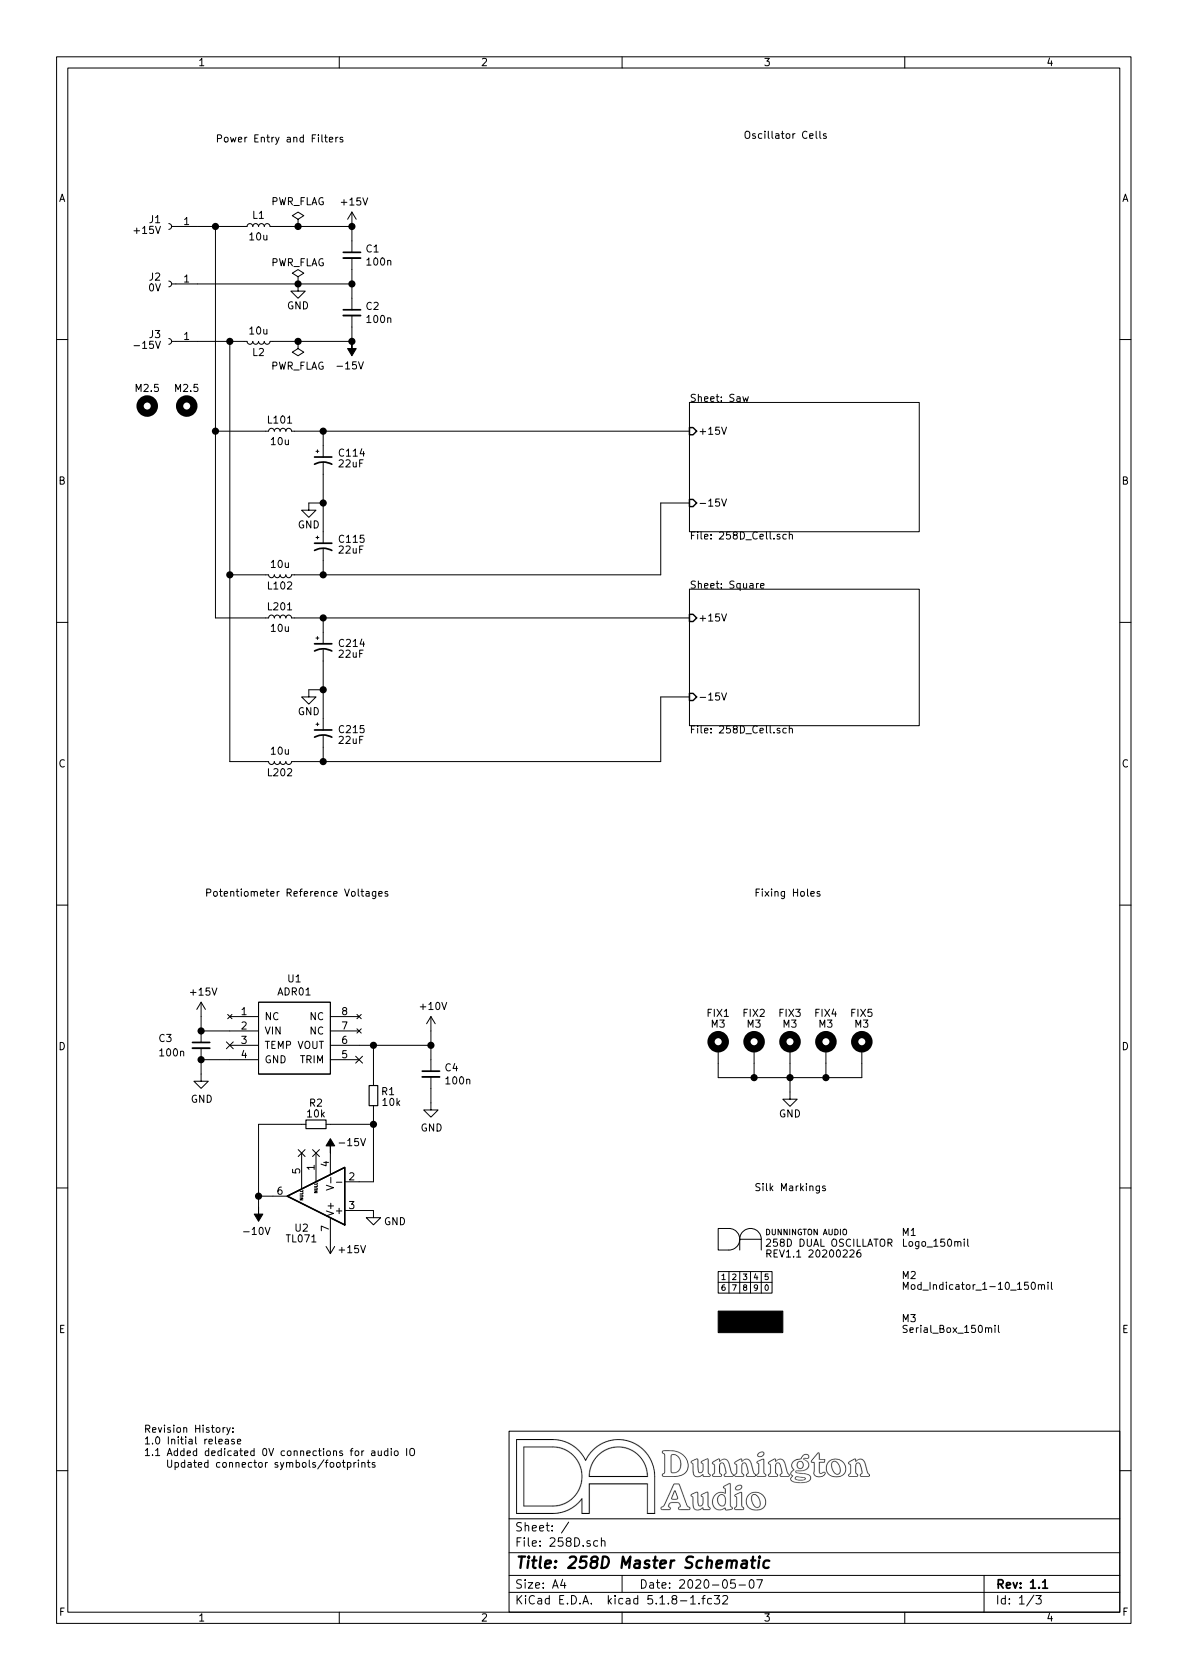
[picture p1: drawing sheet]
EESchema Schematic File Version 4
EELAYER 30 0
EELAYER END
$Descr A4 8268 11693 portrait
encoding utf-8
Sheet 1 3
Title "258D Master Schematic"
Date "2020-05-07"
Rev "1.1"
Comp ""
Comment1 ""
Comment2 ""
Comment3 ""
Comment4 ""
$EndDescr
$Comp
L Mechanical:MountingHole_Pad FIX2
U 1 1
P 5250 7300
F 0 "FIX2" H 5250 7550 50  0000 C CNN
F 1 "M3" H 5250 7475 50  0000 C CNN
F 2 "MountingHole:MountingHole_3.2mm_M3_Pad_Via" H 5250 7300 50  0001 C CNN
F 3 "" H 5250 7300 50  0001 C CNN
F 4 "DNP" H 5250 7300 50  0001 C CNN "Populate"
	1    5250 7300
	1    0    0    -1  
$EndComp
$Comp
L Mechanical:MountingHole_Pad FIX3
U 1 1
P 5500 7300
F 0 "FIX3" H 5500 7550 50  0000 C CNN
F 1 "M3" H 5500 7475 50  0000 C CNN
F 2 "MountingHole:MountingHole_3.2mm_M3_Pad_Via" H 5500 7300 50  0001 C CNN
F 3 "" H 5500 7300 50  0001 C CNN
F 4 "DNP" H 5500 7300 50  0001 C CNN "Populate"
	1    5500 7300
	1    0    0    -1  
$EndComp
Wire Wire Line
	5000 7400 5000 7500
Wire Wire Line
	5000 7500 5250 7500
Wire Wire Line
	6000 7500 6000 7400
Wire Wire Line
	5250 7400 5250 7500
Connection ~ 5250 7500
Wire Wire Line
	5500 7400 5500 7500
Connection ~ 5500 7500
Wire Wire Line
	5750 7400 5750 7500
Connection ~ 5750 7500
$Comp
L power:GND #PWR0112
U 1 1
P 5500 7600
F 0 "#PWR0112" H 5500 7350 50  0001 C CNN
F 1 "GND" H 5500 7450 50  0000 C CNN
F 2 "" H 5500 7600 50  0001 C CNN
F 3 "" H 5500 7600 50  0001 C CNN
	1    5500 7600
	1    0    0    -1  
$EndComp
$Comp
L Mechanical:MountingHole MK102
U 1 1
P 1300 2825
F 0 "MK102" H 1300 3025 50  0001 C CNN
F 1 "M2.5" H 1300 2950 50  0000 C CNN
F 2 "MountingHole:MountingHole_2.5mm" H 1300 2825 50  0001 C CNN
F 3 "" H 1300 2825 50  0001 C CNN
F 4 "DNP" H 1300 2825 50  0001 C CNN "Populate"
	1    1300 2825
	1    0    0    -1  
$EndComp
$Comp
L Mechanical:MountingHole MK101
U 1 1
P 1025 2825
F 0 "MK101" H 1025 3025 50  0001 C CNN
F 1 "M2.5" H 1025 2950 50  0000 C CNN
F 2 "MountingHole:MountingHole_2.5mm" H 1025 2825 50  0001 C CNN
F 3 "" H 1025 2825 50  0001 C CNN
F 4 "DNP" H 1025 2825 50  0001 C CNN "Populate"
	1    1025 2825
	1    0    0    -1  
$EndComp
Text Notes 5175 975  0    50   ~ 0
Oscillator Cells
Text Notes 5250 6250 0    50   ~ 0
Fixing Holes
Wire Wire Line
	5250 7500 5500 7500
Wire Wire Line
	5500 7500 5500 7600
Wire Wire Line
	5500 7500 5750 7500
Wire Wire Line
	5750 7500 6000 7500
$Comp
L 258D-rescue:ADR01-AnalogDevices U1
U 1 1
P 2050 7225
F 0 "U1" H 2050 7640 50  0000 C CNN
F 1 "ADR01" H 2050 7549 50  0000 C CNN
F 2 "Package_SO:SOIC-8_3.9x4.9mm_P1.27mm" H 2050 7225 50  0001 C CNN
F 3 "" H 2050 7225 50  0001 C CNN
	1    2050 7225
	1    0    0    -1  
$EndComp
$Comp
L power:GND #PWR0107
U 1 1
P 1400 7475
F 0 "#PWR0107" H 1400 7225 50  0001 C CNN
F 1 "GND" H 1405 7302 50  0000 C CNN
F 2 "" H 1400 7475 50  0001 C CNN
F 3 "" H 1400 7475 50  0001 C CNN
	1    1400 7475
	1    0    0    -1  
$EndComp
NoConn ~ 1600 7275
NoConn ~ 2500 7375
$Comp
L Amplifier_Operational:TL071 U2
U 1 1
P 2200 8325
F 0 "U2" H 2300 8550 50  0000 C CNN
F 1 "TL071" H 2300 8625 50  0000 C CNN
F 2 "Package_SO:SOIC-8_3.9x4.9mm_P1.27mm" H 2250 8375 50  0001 C CNN
F 3 "http://www.ti.com/lit/ds/symlink/tl071.pdf" H 2350 8475 50  0001 C CNN
	1    2200 8325
	-1   0    0    1   
$EndComp
NoConn ~ 2100 8025
NoConn ~ 2200 8025
$Comp
L Device:R_Small R2
U 1 1
P 2200 7825
F 0 "R2" V 2050 7825 50  0000 C CNN
F 1 "10k" V 2125 7825 50  0000 C CNN
F 2 "Resistor_SMD:R_0805_2012Metric" H 2200 7825 50  0001 C CNN
F 3 "~" H 2200 7825 50  0001 C CNN
	1    2200 7825
	0    1    1    0   
$EndComp
$Comp
L Device:R_Small R1
U 1 1
P 2600 7625
F 0 "R1" H 2550 7600 50  0000 R CNN
F 1 "10k" H 2475 7675 50  0000 C CNN
F 2 "Resistor_SMD:R_0805_2012Metric" H 2600 7625 50  0001 C CNN
F 3 "~" H 2600 7625 50  0001 C CNN
	1    2600 7625
	-1   0    0    1   
$EndComp
Wire Wire Line
	2500 7275 2600 7275
Wire Wire Line
	2600 7275 2600 7525
Wire Wire Line
	2600 7725 2600 7825
Wire Wire Line
	2600 8225 2500 8225
Wire Wire Line
	2300 7825 2600 7825
Connection ~ 2600 7825
Wire Wire Line
	2600 7825 2600 8225
Wire Wire Line
	2100 7825 1800 7825
Wire Wire Line
	1800 7825 1800 8325
Wire Wire Line
	1800 8325 1900 8325
$Comp
L power:GND #PWR0109
U 1 1
P 2600 8425
F 0 "#PWR0109" H 2600 8175 50  0001 C CNN
F 1 "GND" H 2750 8350 50  0000 C CNN
F 2 "" H 2600 8425 50  0001 C CNN
F 3 "" H 2600 8425 50  0001 C CNN
	1    2600 8425
	1    0    0    -1  
$EndComp
Wire Wire Line
	2500 8425 2600 8425
Connection ~ 1800 8325
Connection ~ 2600 7275
$Comp
L Device:C_Small C3
U 1 1
P 1400 7275
F 0 "C3" H 1100 7325 50  0000 L CNN
F 1 "100n" H 1100 7225 50  0000 L CNN
F 2 "Capacitor_SMD:C_0805_2012Metric" H 1400 7275 50  0001 C CNN
F 3 "~" H 1400 7275 50  0001 C CNN
	1    1400 7275
	1    0    0    -1  
$EndComp
Wire Wire Line
	1400 7475 1400 7375
Wire Wire Line
	1400 7375 1600 7375
Connection ~ 1400 7375
Wire Wire Line
	1400 7175 1600 7175
$Comp
L power:GND #PWR0111
U 1 1
P 3000 7675
F 0 "#PWR0111" H 3000 7425 50  0001 C CNN
F 1 "GND" H 3005 7502 50  0000 C CNN
F 2 "" H 3000 7675 50  0001 C CNN
F 3 "" H 3000 7675 50  0001 C CNN
	1    3000 7675
	1    0    0    -1  
$EndComp
Text Notes 1425 6250 0    50   ~ 0
Potentiometer Reference Voltages
$Comp
L Device:C_Small C4
U 1 1
P 3000 7475
F 0 "C4" H 3092 7521 50  0000 L CNN
F 1 "100n" H 3092 7430 50  0000 L CNN
F 2 "Capacitor_SMD:C_0805_2012Metric" H 3000 7475 50  0001 C CNN
F 3 "~" H 3000 7475 50  0001 C CNN
	1    3000 7475
	1    0    0    -1  
$EndComp
$Comp
L Device:C_Small C1
U 1 1
P 2450 1775
F 0 "C1" H 2542 1821 50  0000 L CNN
F 1 "100n" H 2542 1730 50  0000 L CNN
F 2 "Capacitor_SMD:C_0805_2012Metric" H 2450 1775 50  0001 C CNN
F 3 "~" H 2450 1775 50  0001 C CNN
	1    2450 1775
	1    0    0    -1  
$EndComp
$Comp
L Device:C_Small C2
U 1 1
P 2450 2175
F 0 "C2" H 2542 2221 50  0000 L CNN
F 1 "100n" H 2542 2130 50  0000 L CNN
F 2 "Capacitor_SMD:C_0805_2012Metric" H 2450 2175 50  0001 C CNN
F 3 "~" H 2450 2175 50  0001 C CNN
	1    2450 2175
	1    0    0    -1  
$EndComp
Wire Wire Line
	2075 1575 2450 1575
Wire Wire Line
	2075 2375 2450 2375
Wire Wire Line
	2450 1875 2450 1975
Connection ~ 2450 1975
Wire Wire Line
	2450 1975 2450 2075
$Comp
L Device:CP1_Small C?
U 1 1
P 2250 4500
AR Path="/5AC1D4ED/5D376DB9" Ref="C?"  Part="1" 
AR Path="/5AC1D918/5D376DB9" Ref="C?"  Part="1" 
AR Path="/5D376DB9" Ref="C214"  Part="1" 
F 0 "C214" H 2350 4525 50  0000 L CNN
F 1 "22uF" H 2350 4450 50  0000 L CNN
F 2 "Capacitor_SMD:CP_Elec_5x5.8" H 2250 4500 50  0001 C CNN
F 3 "" H 2250 4500 50  0001 C CNN
	1    2250 4500
	1    0    0    -1  
$EndComp
$Comp
L Device:CP1_Small C?
U 1 1
P 2250 5100
AR Path="/5AC1D4ED/5D376DBF" Ref="C?"  Part="1" 
AR Path="/5AC1D918/5D376DBF" Ref="C?"  Part="1" 
AR Path="/5D376DBF" Ref="C215"  Part="1" 
F 0 "C215" H 2350 5125 50  0000 L CNN
F 1 "22uF" H 2350 5050 50  0000 L CNN
F 2 "Capacitor_SMD:CP_Elec_5x5.8" H 2250 5100 50  0001 C CNN
F 3 "" H 2250 5100 50  0001 C CNN
	1    2250 5100
	1    0    0    -1  
$EndComp
$Comp
L power:GND #PWR?
U 1 1
P 2150 4800
AR Path="/5AC1D4ED/5D376DC5" Ref="#PWR?"  Part="1" 
AR Path="/5AC1D918/5D376DC5" Ref="#PWR?"  Part="1" 
AR Path="/5D376DC5" Ref="#PWR0103"  Part="1" 
F 0 "#PWR0103" H 2150 4550 50  0001 C CNN
F 1 "GND" H 2150 4650 50  0000 C CNN
F 2 "" H 2150 4800 50  0001 C CNN
F 3 "" H 2150 4800 50  0001 C CNN
	1    2150 4800
	1    0    0    -1  
$EndComp
Connection ~ 2250 4800
Wire Wire Line
	1600 5300 1850 5300
Connection ~ 2250 4300
Wire Wire Line
	2250 4400 2250 4300
Wire Wire Line
	2250 5000 2250 4800
Connection ~ 2250 5300
Wire Wire Line
	2250 5200 2250 5300
Wire Wire Line
	2050 5300 2250 5300
Wire Wire Line
	2050 4300 2250 4300
Wire Wire Line
	2150 4800 2250 4800
Wire Wire Line
	2250 4800 2250 4600
$Comp
L Device:CP1_Small C?
U 1 1
P 2250 3200
AR Path="/5AC1D4ED/5D37BED6" Ref="C?"  Part="1" 
AR Path="/5AC1D918/5D37BED6" Ref="C?"  Part="1" 
AR Path="/5D37BED6" Ref="C114"  Part="1" 
F 0 "C114" H 2350 3250 50  0000 L CNN
F 1 "22uF" H 2350 3175 50  0000 L CNN
F 2 "Capacitor_SMD:CP_Elec_5x5.8" H 2250 3200 50  0001 C CNN
F 3 "" H 2250 3200 50  0001 C CNN
	1    2250 3200
	1    0    0    -1  
$EndComp
$Comp
L Device:CP1_Small C?
U 1 1
P 2250 3800
AR Path="/5AC1D4ED/5D37BEDC" Ref="C?"  Part="1" 
AR Path="/5AC1D918/5D37BEDC" Ref="C?"  Part="1" 
AR Path="/5D37BEDC" Ref="C115"  Part="1" 
F 0 "C115" H 2350 3850 50  0000 L CNN
F 1 "22uF" H 2350 3775 50  0000 L CNN
F 2 "Capacitor_SMD:CP_Elec_5x5.8" H 2250 3800 50  0001 C CNN
F 3 "" H 2250 3800 50  0001 C CNN
	1    2250 3800
	1    0    0    -1  
$EndComp
$Comp
L power:GND #PWR?
U 1 1
P 2150 3500
AR Path="/5AC1D4ED/5D37BEE2" Ref="#PWR?"  Part="1" 
AR Path="/5AC1D918/5D37BEE2" Ref="#PWR?"  Part="1" 
AR Path="/5D37BEE2" Ref="#PWR0102"  Part="1" 
F 0 "#PWR0102" H 2150 3250 50  0001 C CNN
F 1 "GND" H 2150 3350 50  0000 C CNN
F 2 "" H 2150 3500 50  0001 C CNN
F 3 "" H 2150 3500 50  0001 C CNN
	1    2150 3500
	1    0    0    -1  
$EndComp
Connection ~ 2250 3500
Wire Wire Line
	1600 4000 1850 4000
Connection ~ 2250 3000
Wire Wire Line
	2250 3100 2250 3000
Wire Wire Line
	2250 3700 2250 3500
Wire Wire Line
	2050 3000 2250 3000
Wire Wire Line
	2150 3500 2250 3500
Wire Wire Line
	2250 3500 2250 3300
Wire Wire Line
	1500 4300 1500 3000
Wire Wire Line
	1500 4300 1850 4300
Wire Wire Line
	1500 3000 1850 3000
Wire Wire Line
	1600 4000 1600 5300
Connection ~ 1500 3000
Wire Wire Line
	1375 1975 2075 1975
$Comp
L power:GND #PWR?
U 1 1
P 2075 1975
AR Path="/5AC1D4ED/5D39201D" Ref="#PWR?"  Part="1" 
AR Path="/5AC1D918/5D39201D" Ref="#PWR?"  Part="1" 
AR Path="/5D39201D" Ref="#PWR0101"  Part="1" 
F 0 "#PWR0101" H 2075 1725 50  0001 C CNN
F 1 "GND" H 2075 1825 50  0000 C CNN
F 2 "" H 2075 1975 50  0001 C CNN
F 3 "" H 2075 1975 50  0001 C CNN
	1    2075 1975
	1    0    0    -1  
$EndComp
Wire Wire Line
	2075 1975 2450 1975
Connection ~ 2075 1975
Wire Wire Line
	1500 1575 1375 1575
Wire Wire Line
	1500 1575 1500 3000
Wire Wire Line
	1600 4000 1600 2375
Connection ~ 1600 4000
Wire Wire Line
	1600 2375 1375 2375
$Comp
L power:+10V #PWR0110
U 1 1
P 3000 7175
F 0 "#PWR0110" H 3000 7025 50  0001 C CNN
F 1 "+10V" H 3015 7348 50  0000 C CNN
F 2 "" H 3000 7175 50  0001 C CNN
F 3 "" H 3000 7175 50  0001 C CNN
	1    3000 7175
	1    0    0    -1  
$EndComp
$Comp
L power:-10V #PWR0108
U 1 1
P 1800 8400
F 0 "#PWR0108" H 1800 8500 50  0001 C CNN
F 1 "-10V" H 1815 8573 50  0000 C CNN
F 2 "" H 1800 8400 50  0001 C CNN
F 3 "" H 1800 8400 50  0001 C CNN
	1    1800 8400
	-1   0    0    1   
$EndComp
Wire Wire Line
	1800 8325 1800 8400
Wire Wire Line
	2600 7275 3000 7275
$Comp
L power:+15V #PWR0104
U 1 1
P 2450 1575
F 0 "#PWR0104" H 2450 1425 50  0001 C CNN
F 1 "+15V" H 2465 1748 50  0000 C CNN
F 2 "" H 2450 1575 50  0001 C CNN
F 3 "" H 2450 1575 50  0001 C CNN
	1    2450 1575
	1    0    0    -1  
$EndComp
$Comp
L power:-15V #PWR0105
U 1 1
P 2450 2375
F 0 "#PWR0105" H 2450 2475 50  0001 C CNN
F 1 "-15V" H 2465 2548 50  0000 C CNN
F 2 "" H 2450 2375 50  0001 C CNN
F 3 "" H 2450 2375 50  0001 C CNN
	1    2450 2375
	-1   0    0    1   
$EndComp
$Comp
L power:+15V #PWR0106
U 1 1
P 1400 7075
F 0 "#PWR0106" H 1400 6925 50  0001 C CNN
F 1 "+15V" H 1415 7248 50  0000 C CNN
F 2 "" H 1400 7075 50  0001 C CNN
F 3 "" H 1400 7075 50  0001 C CNN
	1    1400 7075
	1    0    0    -1  
$EndComp
Connection ~ 1400 7175
Wire Wire Line
	1500 1575 1700 1575
Connection ~ 1500 1575
Wire Wire Line
	1600 2375 1700 2375
Connection ~ 1600 2375
Wire Wire Line
	1900 1575 2075 1575
Connection ~ 2075 1575
Wire Wire Line
	1900 2375 2075 2375
Connection ~ 2075 2375
$Comp
L Device:L_Small L?
U 1 1
P 1800 1575
AR Path="/5AC1D4ED/5D043727" Ref="L?"  Part="1" 
AR Path="/5AC1D918/5D043727" Ref="L?"  Part="1" 
AR Path="/5D043727" Ref="L1"  Part="1" 
F 0 "L1" V 1875 1575 50  0000 C CNN
F 1 "10u" V 1725 1575 50  0000 C CNN
F 2 "Inductor_SMD:L_0805_2012Metric" H 1800 1575 50  0001 C CNN
F 3 "" H 1800 1575 50  0001 C CNN
F 4 "LBC2012T100K" V 1800 1575 50  0001 C CNN "MPN"
	1    1800 1575
	0    -1   -1   0   
$EndComp
Wire Wire Line
	3000 7175 3000 7275
Wire Wire Line
	3000 7275 3000 7375
Connection ~ 3000 7275
Wire Wire Line
	3000 7575 3000 7675
Wire Wire Line
	1400 7075 1400 7175
Text Notes 1500 1000 0    50   ~ 0
Power Entry and Filters
$Comp
L Mechanical:MountingHole_Pad FIX5
U 1 1
P 6000 7300
F 0 "FIX5" H 6000 7550 50  0000 C CNN
F 1 "M3" H 6000 7475 50  0000 C CNN
F 2 "MountingHole:MountingHole_3.2mm_M3_Pad_Via" H 6000 7300 50  0001 C CNN
F 3 "" H 6000 7300 50  0001 C CNN
F 4 "DNP" H 6000 7300 50  0001 C CNN "Populate"
	1    6000 7300
	1    0    0    -1  
$EndComp
$Comp
L Mechanical:MountingHole_Pad FIX1
U 1 1
P 5000 7300
F 0 "FIX1" H 5000 7550 50  0000 C CNN
F 1 "M3" H 5000 7475 50  0000 C CNN
F 2 "MountingHole:MountingHole_3.2mm_M3_Pad_Via" H 5000 7300 50  0001 C CNN
F 3 "" H 5000 7300 50  0001 C CNN
F 4 "DNP" H 5000 7300 50  0001 C CNN "Populate"
	1    5000 7300
	1    0    0    -1  
$EndComp
$Comp
L Mechanical:MountingHole_Pad FIX4
U 1 1
P 5750 7300
F 0 "FIX4" H 5750 7550 50  0000 C CNN
F 1 "M3" H 5750 7475 50  0000 C CNN
F 2 "MountingHole:MountingHole_3.2mm_M3_Pad_Via" H 5750 7300 50  0001 C CNN
F 3 "" H 5750 7300 50  0001 C CNN
F 4 "DNP" H 5750 7300 50  0001 C CNN "Populate"
	1    5750 7300
	1    0    0    -1  
$EndComp
$Comp
L Device:L_Small L?
U 1 1
P 1950 3000
AR Path="/5AC1D4ED/5D04F1D2" Ref="L?"  Part="1" 
AR Path="/5AC1D918/5D04F1D2" Ref="L?"  Part="1" 
AR Path="/5D04F1D2" Ref="L101"  Part="1" 
F 0 "L101" V 2025 3000 50  0000 C CNN
F 1 "10u" V 1875 3000 50  0000 C CNN
F 2 "Inductor_SMD:L_0805_2012Metric" H 1950 3000 50  0001 C CNN
F 3 "" H 1950 3000 50  0001 C CNN
F 4 "LBC2012T100K" V 1950 3000 50  0001 C CNN "MPN"
	1    1950 3000
	0    -1   -1   0   
$EndComp
$Comp
L Device:L_Small L?
U 1 1
P 1950 4000
AR Path="/5AC1D4ED/5D04FB9D" Ref="L?"  Part="1" 
AR Path="/5AC1D918/5D04FB9D" Ref="L?"  Part="1" 
AR Path="/5D04FB9D" Ref="L102"  Part="1" 
F 0 "L102" V 2025 4000 50  0000 C CNN
F 1 "10u" V 1875 4000 50  0000 C CNN
F 2 "Inductor_SMD:L_0805_2012Metric" H 1950 4000 50  0001 C CNN
F 3 "" H 1950 4000 50  0001 C CNN
F 4 "LBC2012T100K" V 1950 4000 50  0001 C CNN "MPN"
	1    1950 4000
	0    -1   1    0   
$EndComp
$Comp
L Device:L_Small L?
U 1 1
P 1950 4300
AR Path="/5AC1D4ED/5D0502D8" Ref="L?"  Part="1" 
AR Path="/5AC1D918/5D0502D8" Ref="L?"  Part="1" 
AR Path="/5D0502D8" Ref="L201"  Part="1" 
F 0 "L201" V 2025 4300 50  0000 C CNN
F 1 "10u" V 1875 4300 50  0000 C CNN
F 2 "Inductor_SMD:L_0805_2012Metric" H 1950 4300 50  0001 C CNN
F 3 "" H 1950 4300 50  0001 C CNN
F 4 "LBC2012T100K" V 1950 4300 50  0001 C CNN "MPN"
	1    1950 4300
	0    -1   -1   0   
$EndComp
$Comp
L Device:L_Small L?
U 1 1
P 1950 5300
AR Path="/5AC1D4ED/5D0507E1" Ref="L?"  Part="1" 
AR Path="/5AC1D918/5D0507E1" Ref="L?"  Part="1" 
AR Path="/5D0507E1" Ref="L202"  Part="1" 
F 0 "L202" V 2025 5300 50  0000 C CNN
F 1 "10u" V 1875 5300 50  0000 C CNN
F 2 "Inductor_SMD:L_0805_2012Metric" H 1950 5300 50  0001 C CNN
F 3 "" H 1950 5300 50  0001 C CNN
F 4 "LBC2012T100K" V 1950 5300 50  0001 C CNN "MPN"
	1    1950 5300
	0    -1   1    0   
$EndComp
$Sheet
S 4800 2800 1600 900 
U 5D0750F6
F0 "Saw" 50
F1 "258D_Cell.sch" 50
F2 "+15V" I L 4800 3000 50 
F3 "-15V" I L 4800 3500 50 
$EndSheet
$Sheet
S 4800 4100 1600 950 
U 5D075473
F0 "Square" 50
F1 "258D_Cell.sch" 50
F2 "+15V" I L 4800 4300 50 
F3 "-15V" I L 4800 4850 50 
$EndSheet
$Comp
L Connector:Conn_01x01_Female J3
U 1 1
P 1175 2375
F 0 "J3" H 1225 2425 50  0000 L CNN
F 1 "-15V" H 1225 2350 50  0000 L CNN
F 2 "Wire_Pads:SolderWirePad_single_1-2mmDrill" H 1175 2375 50  0001 C CNN
F 3 "" H 1175 2375 50  0001 C CNN
F 4 "DNP" H 1175 2375 50  0001 C CNN "Populate"
	1    1175 2375
	-1   0    0    -1  
$EndComp
$Comp
L Connector:Conn_01x01_Female J2
U 1 1
P 1175 1975
F 0 "J2" H 1225 2025 50  0000 L CNN
F 1 "0V" H 1225 1950 50  0000 L CNN
F 2 "Wire_Pads:SolderWirePad_single_1-2mmDrill" H 1175 1975 50  0001 C CNN
F 3 "" H 1175 1975 50  0001 C CNN
F 4 "DNP" H 1175 1975 50  0001 C CNN "Populate"
	1    1175 1975
	-1   0    0    -1  
$EndComp
$Comp
L Connector:Conn_01x01_Female J1
U 1 1
P 1175 1575
F 0 "J1" H 1225 1625 50  0000 L CNN
F 1 "+15V" H 1225 1550 50  0000 L CNN
F 2 "Wire_Pads:SolderWirePad_single_1-2mmDrill" H 1175 1575 50  0001 C CNN
F 3 "" H 1175 1575 50  0001 C CNN
F 4 "DNP" H 1175 1575 50  0001 C CNN "Populate"
	1    1175 1575
	-1   0    0    -1  
$EndComp
Text Notes 1000 10225 0    50   ~ 0
Revision History:\n1.0 Initial release\n1.1 Added dedicated 0V connections for audio IO\n    Updated connector symbols/footprints
Wire Wire Line
	4800 3500 4600 3500
Wire Wire Line
	4600 3500 4600 4000
Wire Wire Line
	4800 4850 4600 4850
Wire Wire Line
	4600 4850 4600 5300
Wire Wire Line
	2250 5300 4600 5300
Wire Wire Line
	2250 3000 4800 3000
Wire Wire Line
	2250 4300 4800 4300
$Comp
L power:PWR_FLAG #FLG0105
U 1 1
P 2075 1975
F 0 "#FLG0105" H 2075 2050 50  0001 C CNN
F 1 "PWR_FLAG" H 2075 2125 50  0000 C CNN
F 2 "" H 2075 1975 50  0001 C CNN
F 3 "~" H 2075 1975 50  0001 C CNN
	1    2075 1975
	1    0    0    -1  
$EndComp
$Comp
L power:PWR_FLAG #FLG0106
U 1 1
P 2075 1575
F 0 "#FLG0106" H 2075 1650 50  0001 C CNN
F 1 "PWR_FLAG" H 2075 1750 50  0000 C CNN
F 2 "" H 2075 1575 50  0001 C CNN
F 3 "~" H 2075 1575 50  0001 C CNN
	1    2075 1575
	1    0    0    -1  
$EndComp
$Comp
L power:PWR_FLAG #FLG0107
U 1 1
P 2075 2375
F 0 "#FLG0107" H 2075 2450 50  0001 C CNN
F 1 "PWR_FLAG" H 2075 2550 50  0000 C CNN
F 2 "" H 2075 2375 50  0001 C CNN
F 3 "~" H 2075 2375 50  0001 C CNN
	1    2075 2375
	-1   0    0    1   
$EndComp
$Comp
L 258D-rescue:Mod_Indicator_1-10_150mil-Dunnington M2
U 1 1
P 5000 9000
F 0 "M2" H 6275 9125 50  0000 L CNN
F 1 "Mod_Indicator_1-10_150mil" H 6275 9050 50  0000 L CNN
F 2 "Dunnington:Mod_Indicator_1-10_150mil" H 5075 8925 50  0001 C CNN
F 3 "" H 5075 8925 50  0001 C CNN
F 4 "DNP" H 5000 9000 50  0001 C CNN "Populate"
	1    5000 9000
	1    0    0    -1  
$EndComp
$Comp
L 258D-rescue:Serial_Box_150mil-Dunnington M3
U 1 1
P 5000 9275
F 0 "M3" H 6275 9375 50  0000 L CNN
F 1 "Serial_Box_150mil" H 6275 9300 50  0000 L CNN
F 2 "Dunnington:Serial_Box_150mil" H 5000 9275 50  0001 C CNN
F 3 "" H 5000 9275 50  0001 C CNN
F 4 "DNP" H 5000 9275 50  0001 C CNN "Populate"
	1    5000 9275
	1    0    0    -1  
$EndComp
$Comp
L 258D-rescue:Logo_150mil-Dunnington M1
U 1 1
P 5000 8700
F 0 "M1" H 6275 8825 50  0000 L CNN
F 1 "Logo_150mil" H 6275 8750 50  0000 L CNN
F 2 "Dunnington:Logo_150mil" H 5000 8700 50  0001 C CNN
F 3 "" H 5000 8700 50  0001 C CNN
F 4 "258D DUAL OSCILLATOR" H 5325 8750 50  0000 L CNN "MODEL"
F 5 "REV1.1 20200226" H 5325 8675 50  0000 L CNN "REV"
F 6 "DNP" H 5000 8700 50  0001 C CNN "Populate"
	1    5000 8700
	1    0    0    -1  
$EndComp
Text Notes 5250 8300 0    50   ~ 0
Silk Markings
Wire Wire Line
	2050 4000 2250 4000
Wire Wire Line
	2250 3900 2250 4000
Connection ~ 2250 4000
Wire Wire Line
	2250 4000 4600 4000
$Comp
L power:+15V #PWR0185
U 1 1
P 2300 8625
F 0 "#PWR0185" H 2300 8475 50  0001 C CNN
F 1 "+15V" H 2150 8700 50  0000 C CNN
F 2 "" H 2300 8625 50  0001 C CNN
F 3 "" H 2300 8625 50  0001 C CNN
	1    2300 8625
	-1   0    0    1   
$EndComp
$Comp
L power:-15V #PWR0186
U 1 1
P 2300 8025
F 0 "#PWR0186" H 2300 8125 50  0001 C CNN
F 1 "-15V" H 2450 8100 50  0000 C CNN
F 2 "" H 2300 8025 50  0001 C CNN
F 3 "" H 2300 8025 50  0001 C CNN
	1    2300 8025
	1    0    0    -1  
$EndComp
Wire Wire Line
	2450 1675 2450 1575
Connection ~ 2450 1575
Wire Wire Line
	2450 2275 2450 2375
Connection ~ 2450 2375
$Comp
L Device:L_Small L?
U 1 1
P 1800 2375
AR Path="/5AC1D4ED/5D04E8FD" Ref="L?"  Part="1" 
AR Path="/5AC1D918/5D04E8FD" Ref="L?"  Part="1" 
AR Path="/5D04E8FD" Ref="L2"  Part="1" 
F 0 "L2" V 1875 2375 50  0000 C CNN
F 1 "10u" V 1725 2375 50  0000 C CNN
F 2 "Inductor_SMD:L_0805_2012Metric" H 1800 2375 50  0001 C CNN
F 3 "" H 1800 2375 50  0001 C CNN
F 4 "LBC2012T100K" V 1800 2375 50  0001 C CNN "MPN"
	1    1800 2375
	0    -1   1    0   
$EndComp
$EndSCHEMATC
